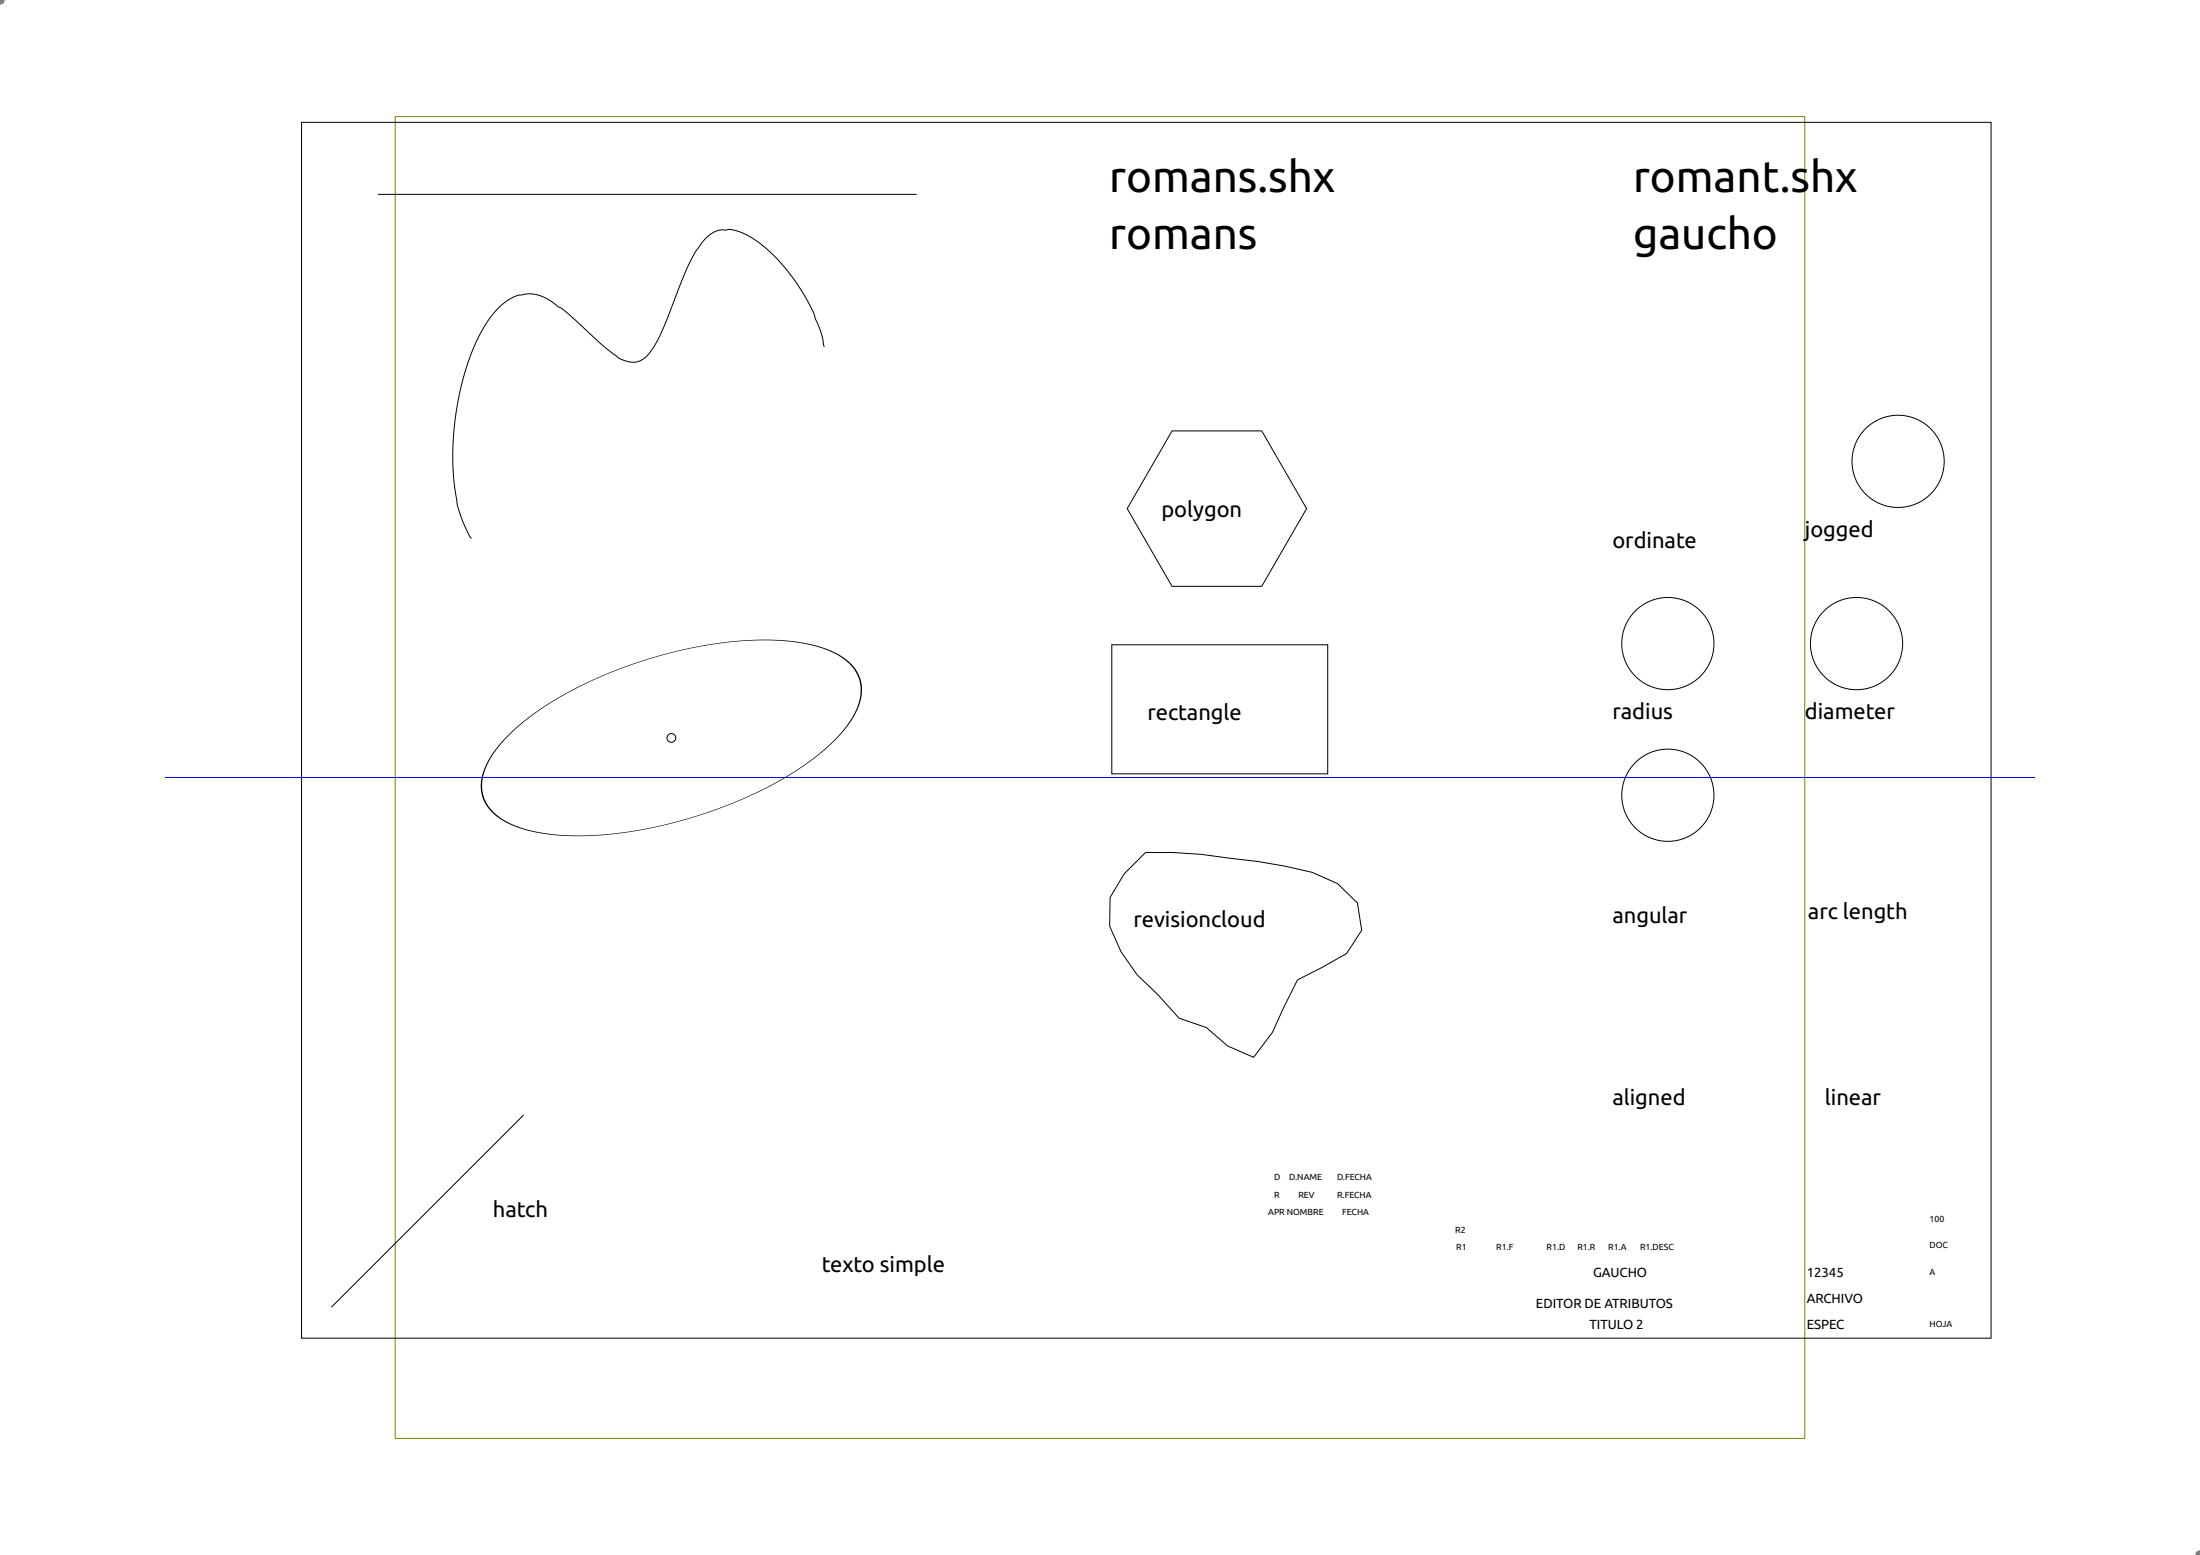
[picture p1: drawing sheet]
<svg xmlns="http://www.w3.org/2000/svg" width="297mm" height="210mm" viewBox="0 0 297 210" stroke-linecap="round" stroke-linejoin="round" font-family="sans-serif">
<path d="M148 105h1" fill="none" stroke="#f00" stroke-width=".14"/>
<path d="M22.3 105h252.5" fill="none" stroke="#00f" stroke-width=".14"/>
<path d="M-.1 -.1h.7a.52 .52 0 0 1-.7 .7zM296.6 209.5l.2-.2h.3v.7l-.7-.1z" fill="#ff0080"/>
<path d="M53.4 15.7h190.3v178.5h-190.3z" fill="none" stroke="#808000" stroke-width=".14"/>
<g fill="none" stroke="#000" stroke-width=".14">
<path d="M40.7 16.5h228.1v164.1h-228.1zM51 26.2h72.8M111.3 46.8a11.8 11.8 0 0 0-1.2-3.8 17.6 17.6 0 0 0-2.1-4.1 21.2 21.2 0 0 0-7.3-7.2l-1.1-.5a2.54 2.54 0 0 0-1.6-.1 3.4 3.4 0 0 0-3.2 1.6 25.1 25.1 0 0 0-3.5 7.1 36 36 0 0 1-3.4 7.5 2.86 2.86 0 0 1-4 1.2l-.4-.1a101.5 101.5 0 0 1-6.9-6.2l-.8-.6-.5-.2a5.4 5.4 0 0 0-8.2 .4 23.3 23.3 0 0 0-4.8 10.3 37.4 37.4 0 0 0-.4 16.5l.1 .5a15 15 0 0 0 1.6 3.6M158.2 58.2h12.2l6 10.5-6 10.4h-12.2l-6-10.4zM69.1 98.8a45.1 45.1 0 0 1 16-9 52.5 52.5 0 0 1 21.2-3.3 15 15 0 0 1 8 2.7 5.2 5.2 0 0 1 1.3 6.7 19 19 0 0 1-6 6.7 58.2 58.2 0 0 1-26.9 10 31.7 31.7 0 0 1-12.4-.8 8.4 8.4 0 0 1-4.7-3.3 5.4 5.4 0 0 1 .1-5.2 15.1 15.1 0 0 1 3.4-4.5zM150.1 87h29.2v17.5h-29.2zM151.8 117.9l2.9-2.8h3.7l3.8 .2 7.6 1 3.7 .6 3.7 .9 3.4 1.5 2.7 2.6 .6 3.7-2.1 3.1-3.2 1.9-3.4 1.7-1.9 3.7-1.5 3.3-2.5 3.4-3.5-1.5-2.9-2.5-3.7-1.3-2.9-3.2-2.8-2.6-2.2-3.1-1.5-3.5 .1-3.9zM70.7 150.5l-25.9 25.9"/>
<circle cx="256.3" cy="62.3" r="6.2"/>
<circle cx="90.6" cy="99.6" r=".59"/>
<circle cx="225.2" cy="86.9" r="6.2"/>
<circle cx="250.7" cy="86.9" r="6.2"/>
<circle cx="225.2" cy="107.3" r="6.2"/>
</g>
<g font-size="5.9">
<text x="149.8" y="25.9">romans.shx</text>
<text x="220.5" y="25.9">romant.s</text>
<text x="244.4" y="25.9">hx</text>
<text x="149.8" y="33.5">romans</text>
<text x="220.5" y="33.5">gaucho</text>
</g>
<g font-size="3">
<text x="156.8" y="69.8">polygon</text>
<text x="217.7" y="74">ordinate</text>
<text x="243.7" y="72.4">jogged</text>
<text x="154.9" y="97.2">rectangle</text>
<text x="217.7" y="97">radius</text>
<text x="243.7" y="97">diameter</text>
<text x="153" y="125.1">revisioncloud</text>
<text x="217.7" y="124.6">angular</text>
<text x="244.1" y="124">arc length</text>
<text x="217.7" y="149.1">aligned</text>
<text x="246.4" y="149.1">linear</text>
<text x="66.6" y="164.2">hatch</text>
<text x="110.9" y="171.7">texto simple</text>
</g>
<g font-size="1.8">
<text x="215.1" y="172.3">GAUCHO</text>
<text x="243.9" y="172.3">12345</text>
<text x="207.4" y="176.6">EDITOR DE ATRIBUTOS</text>
<text x="214.6" y="179.5">TITULO 2</text>
<text x="243.9" y="175.9">ARCHIVO</text>
<text x="243.9" y="179.5">ESPEC</text>
</g>
<g font-size="1.2">
<text x="172.1" y="161.7">R</text>
<text x="172.1" y="159.3">D</text>
<text x="174.1" y="159.3">D.NAME</text>
<text x="175.3" y="161.7">REV</text>
<text x="180.5" y="161.7">R.FECHA</text>
<text x="180.5" y="159.3">D.FECHA</text>
<text x="171.2" y="164">APR NOMBRE</text>
<text x="181.2" y="164">FECHA</text>
<text x="196.5" y="166.4">R2</text>
<text x="260.5" y="164.9">100</text>
<text x="196.6" y="168.8">R1</text>
<text x="202" y="168.8">R1.F</text>
<text x="208.8" y="168.8">R1.D</text>
<text x="213" y="168.8">R1.R</text>
<text x="217.1" y="168.8">R1.A</text>
<text x="221.4" y="168.8">R1.DESC</text>
<text x="260.5" y="172">A</text>
<text x="260.5" y="168.5">DOC</text>
<text x="260.5" y="179.2">HOJA</text>
</g>
</svg>
